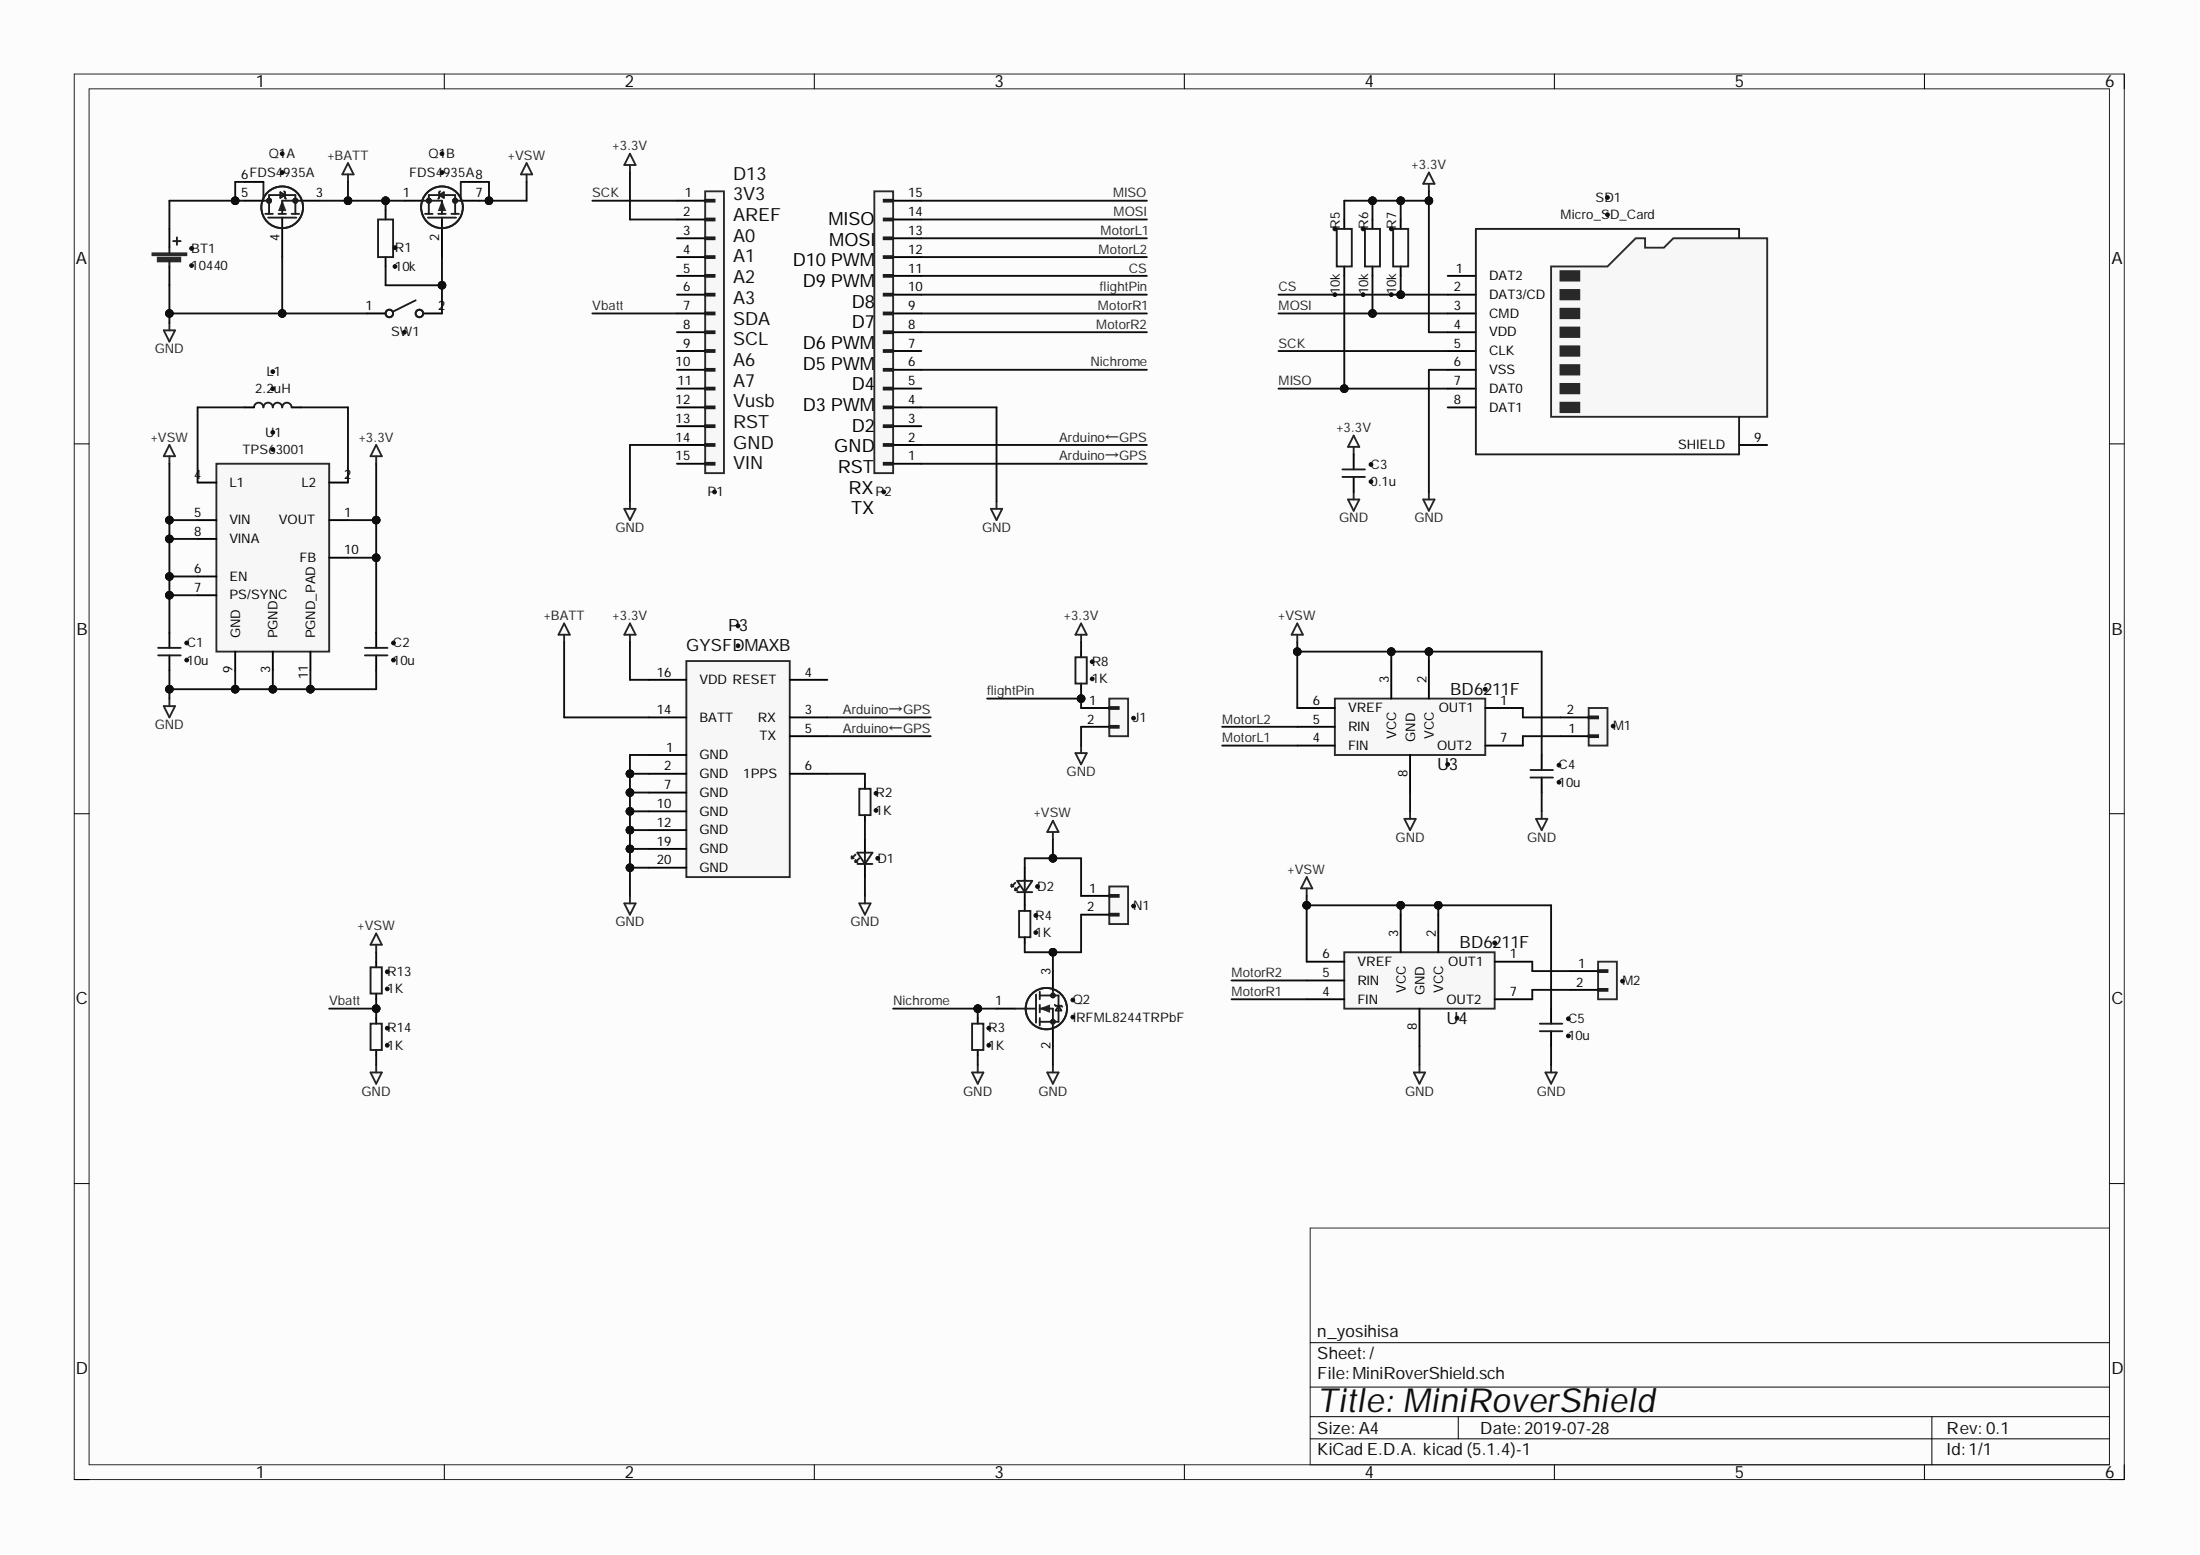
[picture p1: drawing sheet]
EESchema Schematic File Version 4
EELAYER 30 0
EELAYER END
$Descr A4 11693 8268
encoding utf-8
Sheet 1 1
Title "MiniRoverShield"
Date "2019-07-28"
Rev "0.1"
Comp "n_yosihisa"
Comment1 ""
Comment2 ""
Comment3 ""
Comment4 ""
$EndDescr
$Comp
L Connector_Generic:Conn_01x15 P1
U 1 1
P 3800 1800
F 0 "P1" H 3800 950 50  0000 C CNN
F 1 "Arduino nano 33" V 3926 1796 50  0001 C CNN
F 2 "Connector_PinSocket_2.54mm:PinSocket_1x15_P2.54mm_Vertical" H 3800 1800 50  0001 C CNN
F 3 "~" H 3800 1800 50  0001 C CNN
	1    3800 1800
	1    0    0    -1  
$EndComp
$Comp
L Connector_Generic:Conn_01x15 P2
U 1 1
P 4700 1800
F 0 "P2" H 4700 2650 50  0000 C CNN
F 1 "Arduino nano 33" V 4800 1800 50  0001 C CNN
F 2 "Connector_PinSocket_2.54mm:PinSocket_1x15_P2.54mm_Vertical" H 4700 1800 50  0001 C CNN
F 3 "~" H 4700 1800 50  0001 C CNN
	1    4700 1800
	-1   0    0    1   
$EndComp
Text Notes 3900 2550 0    63   ~ 0
D13\n3V3\nAREF\nA0\nA1\nA2\nA3\nSDA\nSCL\nA6\nA7\nVusb\nRST\nGND\nVIN
Text Notes 4650 2550 2    63   ~ 0
MISO\nMOSI\nD10 PWM\nD9 PWM\nD8\nD7\nD6 PWM\nD5 PWM\nD4\nD3 PWM\nD2\nGND\nRST\nRX\nTX
$Comp
L power:+3.3V #PWR0101
U 1 1
P 3350 950
F 0 "#PWR0101" H 3350 800 50  0001 C CNN
F 1 "+3.3V" H 3365 1123 50  0000 C CNN
F 2 "" H 3350 950 50  0001 C CNN
F 3 "" H 3350 950 50  0001 C CNN
	1    3350 950 
	1    0    0    -1  
$EndComp
$Comp
L power:GND #PWR0102
U 1 1
P 3350 2700
F 0 "#PWR0102" H 3350 2450 50  0001 C CNN
F 1 "GND" H 3355 2527 50  0000 C CNN
F 2 "" H 3350 2700 50  0001 C CNN
F 3 "" H 3350 2700 50  0001 C CNN
	1    3350 2700
	1    0    0    -1  
$EndComp
$Comp
L power:GND #PWR0103
U 1 1
P 5300 2700
F 0 "#PWR0103" H 5300 2450 50  0001 C CNN
F 1 "GND" H 5305 2527 50  0000 C CNN
F 2 "" H 5300 2700 50  0001 C CNN
F 3 "" H 5300 2700 50  0001 C CNN
	1    5300 2700
	1    0    0    -1  
$EndComp
Wire Wire Line
	3350 2700 3350 2400
Wire Wire Line
	5300 2700 5300 2200
Wire Wire Line
	5300 2200 4900 2200
$Comp
L MiniRoverShield-rescue:Micro_SD_Card-Connector SD1
U 1 1
P 8600 1800
F 0 "SD1" H 8550 2517 50  0000 C CNN
F 1 "Micro_SD_Card" H 8550 2426 50  0000 C CNN
F 2 "Connector_Card:microSD_HC_Hirose_DM3AT-SF-PEJM5" H 9750 2100 50  0001 C CNN
F 3 "http://katalog.we-online.de/em/datasheet/693072010801.pdf" H 8600 1800 50  0001 C CNN
	1    8600 1800
	1    0    0    -1  
$EndComp
NoConn ~ 9400 2400
Text Label 6800 2100 0    50   ~ 0
MISO
Text Label 6800 1900 0    50   ~ 0
SCK
Text Label 6800 1700 0    50   ~ 0
MOSI
Text Label 6800 1600 0    50   ~ 0
CS
$Comp
L power:GND #PWR0104
U 1 1
P 7600 2650
F 0 "#PWR0104" H 7600 2400 50  0001 C CNN
F 1 "GND" H 7605 2477 50  0000 C CNN
F 2 "" H 7600 2650 50  0001 C CNN
F 3 "" H 7600 2650 50  0001 C CNN
	1    7600 2650
	1    0    0    -1  
$EndComp
$Comp
L power:+3.3V #PWR0105
U 1 1
P 7600 1050
F 0 "#PWR0105" H 7600 900 50  0001 C CNN
F 1 "+3.3V" H 7615 1223 50  0000 C CNN
F 2 "" H 7600 1050 50  0001 C CNN
F 3 "" H 7600 1050 50  0001 C CNN
	1    7600 1050
	1    0    0    -1  
$EndComp
$Comp
L power:+3.3V #PWR0106
U 1 1
P 7200 2450
F 0 "#PWR0106" H 7200 2300 50  0001 C CNN
F 1 "+3.3V" H 7215 2623 50  0000 C CNN
F 2 "" H 7200 2450 50  0001 C CNN
F 3 "" H 7200 2450 50  0001 C CNN
	1    7200 2450
	1    0    0    -1  
$EndComp
$Comp
L power:GND #PWR0107
U 1 1
P 7200 2650
F 0 "#PWR0107" H 7200 2400 50  0001 C CNN
F 1 "GND" H 7205 2477 50  0000 C CNN
F 2 "" H 7200 2650 50  0001 C CNN
F 3 "" H 7200 2650 50  0001 C CNN
	1    7200 2650
	1    0    0    -1  
$EndComp
$Comp
L Device:C_Small C3
U 1 1
P 7200 2550
F 0 "C3" H 7292 2596 50  0000 L CNN
F 1 "0.1u" H 7292 2505 50  0000 L CNN
F 2 "Capacitor_SMD:C_0603_1608Metric_Pad1.05x0.95mm_HandSolder" H 7200 2550 50  0001 C CNN
F 3 "~" H 7200 2550 50  0001 C CNN
	1    7200 2550
	1    0    0    -1  
$EndComp
Wire Wire Line
	7700 2000 7600 2000
Wire Wire Line
	7600 2000 7600 2650
$Comp
L Device:R R7
U 1 1
P 7450 1350
F 0 "R7" V 7400 1450 50  0000 L CNN
F 1 "10k" V 7400 1100 50  0000 L CNN
F 2 "Resistor_SMD:R_0603_1608Metric_Pad1.05x0.95mm_HandSolder" V 7380 1350 50  0001 C CNN
F 3 "~" H 7450 1350 50  0001 C CNN
	1    7450 1350
	1    0    0    -1  
$EndComp
$Comp
L Device:R R6
U 1 1
P 7300 1350
F 0 "R6" V 7250 1450 50  0000 L CNN
F 1 "10k" V 7250 1100 50  0000 L CNN
F 2 "Resistor_SMD:R_0603_1608Metric_Pad1.05x0.95mm_HandSolder" V 7230 1350 50  0001 C CNN
F 3 "~" H 7300 1350 50  0001 C CNN
	1    7300 1350
	1    0    0    -1  
$EndComp
$Comp
L Device:R R5
U 1 1
P 7150 1350
F 0 "R5" V 7100 1450 50  0000 L CNN
F 1 "10k" V 7100 1100 50  0000 L CNN
F 2 "Resistor_SMD:R_0603_1608Metric_Pad1.05x0.95mm_HandSolder" V 7080 1350 50  0001 C CNN
F 3 "~" H 7150 1350 50  0001 C CNN
	1    7150 1350
	1    0    0    -1  
$EndComp
Wire Wire Line
	7600 1050 7600 1100
Wire Wire Line
	7600 1100 7450 1100
Connection ~ 7600 1100
Wire Wire Line
	7150 1200 7150 1100
Wire Wire Line
	7300 1200 7300 1100
Connection ~ 7300 1100
Wire Wire Line
	7300 1100 7150 1100
Wire Wire Line
	7450 1200 7450 1100
Connection ~ 7450 1100
Wire Wire Line
	7450 1100 7300 1100
Wire Wire Line
	6800 1600 7450 1600
Wire Wire Line
	7700 1800 7600 1800
Wire Wire Line
	7600 1100 7600 1800
Wire Wire Line
	7700 1700 7300 1700
Wire Wire Line
	7700 2100 7150 2100
NoConn ~ 7700 2200
NoConn ~ 7700 1500
Wire Wire Line
	7450 1500 7450 1600
Connection ~ 7450 1600
Wire Wire Line
	7450 1600 7700 1600
Wire Wire Line
	7300 1500 7300 1700
Connection ~ 7300 1700
Wire Wire Line
	7300 1700 6800 1700
Wire Wire Line
	7150 1500 7150 2100
Connection ~ 7150 2100
Wire Wire Line
	7150 2100 6800 2100
Wire Wire Line
	6800 1900 7700 1900
Text Label 3150 1100 0    50   ~ 0
SCK
Text Label 6100 1100 2    50   ~ 0
MISO
Text Label 6100 1200 2    50   ~ 0
MOSI
Text Label 6100 1700 2    50   ~ 0
MotorR1
Text Label 6100 1800 2    50   ~ 0
MotorR2
Text Label 6100 1300 2    50   ~ 0
MotorL1
Text Label 6100 1400 2    50   ~ 0
MotorL2
Text Label 6100 2000 2    50   ~ 0
Nichrome
Text Label 6100 2400 2    50   ~ 0
Arduino←GPS
Text Label 6100 2500 2    50   ~ 0
Arduino→GPS
Wire Wire Line
	4900 2500 6100 2500
Wire Wire Line
	4900 2400 6100 2400
Wire Wire Line
	4900 2000 6100 2000
Wire Wire Line
	4900 1400 6100 1400
Wire Wire Line
	4900 1300 6100 1300
Wire Wire Line
	4900 1700 6100 1700
Wire Wire Line
	4900 1800 6100 1800
Wire Wire Line
	4900 1200 6100 1200
Wire Wire Line
	4900 1100 6100 1100
Wire Wire Line
	3350 950  3350 1200
Wire Wire Line
	3350 1200 3600 1200
Wire Wire Line
	3150 1100 3600 1100
$Comp
L MiniRoverShield-rescue:TPS63000-user_library U1
U 1 1
P 1450 3000
F 0 "U1" H 1450 3667 50  0000 C CNN
F 1 "TPS63001" H 1450 3576 50  0000 C CNN
F 2 "Package_SON:Texas_S-PVSON-N10_ThermalVias" H 1450 2350 50  0001 C CNN
F 3 "https://strawberry-linux.com/pub/tps63000.pdf" H 1450 3000 50  0001 C CNN
	1    1450 3000
	1    0    0    -1  
$EndComp
$Comp
L Device:Battery_Cell BT1
U 1 1
P 900 1450
F 0 "BT1" H 1018 1546 50  0000 L CNN
F 1 "10440" H 1018 1455 50  0000 L CNN
F 2 "user:BC-0402_AAA" V 900 1510 50  0001 C CNN
F 3 "~" V 900 1510 50  0001 C CNN
	1    900  1450
	1    0    0    -1  
$EndComp
$Comp
L Device:C_Small C2
U 1 1
P 2000 3500
F 0 "C2" H 2092 3546 50  0000 L CNN
F 1 "10u" H 2092 3455 50  0000 L CNN
F 2 "Capacitor_SMD:C_0805_2012Metric_Pad1.15x1.40mm_HandSolder" H 2000 3500 50  0001 C CNN
F 3 "~" H 2000 3500 50  0001 C CNN
	1    2000 3500
	1    0    0    -1  
$EndComp
$Comp
L Device:C_Small C1
U 1 1
P 900 3500
F 0 "C1" H 992 3546 50  0000 L CNN
F 1 "10u" H 992 3455 50  0000 L CNN
F 2 "Capacitor_SMD:C_0805_2012Metric_Pad1.15x1.40mm_HandSolder" H 900 3500 50  0001 C CNN
F 3 "~" H 900 3500 50  0001 C CNN
	1    900  3500
	1    0    0    -1  
$EndComp
$Comp
L power:GND #PWR0108
U 1 1
P 900 1750
F 0 "#PWR0108" H 900 1500 50  0001 C CNN
F 1 "GND" H 905 1577 50  0000 C CNN
F 2 "" H 900 1750 50  0001 C CNN
F 3 "" H 900 1750 50  0001 C CNN
	1    900  1750
	1    0    0    -1  
$EndComp
Wire Wire Line
	900  2500 900  2800
Wire Wire Line
	900  2800 1050 2800
Wire Wire Line
	1050 2900 900  2900
Wire Wire Line
	900  2900 900  2800
Connection ~ 900  2800
Wire Wire Line
	1050 3100 900  3100
Wire Wire Line
	900  3100 900  2900
Connection ~ 900  2900
Wire Wire Line
	1050 3200 900  3200
Wire Wire Line
	900  3200 900  3100
Connection ~ 900  3100
Wire Wire Line
	900  3400 900  3200
Connection ~ 900  3200
$Comp
L Device:L L1
U 1 1
P 1450 2200
F 0 "L1" V 1640 2200 50  0000 C CNN
F 1 "2.2uH" V 1549 2200 50  0000 C CNN
F 2 "user_library:TDK_VLS3012" H 1450 2200 50  0001 C CNN
F 3 "~" H 1450 2200 50  0001 C CNN
	1    1450 2200
	0    -1   -1   0   
$EndComp
Wire Wire Line
	1050 2600 1050 2200
Wire Wire Line
	1050 2200 1300 2200
Wire Wire Line
	1600 2200 1850 2200
Wire Wire Line
	1850 2200 1850 2600
Wire Wire Line
	2000 3400 2000 3000
Connection ~ 2000 3000
Wire Wire Line
	2000 3000 2000 2800
$Comp
L power:+3.3V #PWR0109
U 1 1
P 2000 2500
F 0 "#PWR0109" H 2000 2350 50  0001 C CNN
F 1 "+3.3V" H 2015 2673 50  0000 C CNN
F 2 "" H 2000 2500 50  0001 C CNN
F 3 "" H 2000 2500 50  0001 C CNN
	1    2000 2500
	1    0    0    -1  
$EndComp
Wire Wire Line
	2000 2800 2000 2500
Connection ~ 2000 2800
Wire Wire Line
	1850 2800 2000 2800
Wire Wire Line
	1850 3000 2000 3000
$Comp
L power:GND #PWR0110
U 1 1
P 900 3750
F 0 "#PWR0110" H 900 3500 50  0001 C CNN
F 1 "GND" H 905 3577 50  0000 C CNN
F 2 "" H 900 3750 50  0001 C CNN
F 3 "" H 900 3750 50  0001 C CNN
	1    900  3750
	1    0    0    -1  
$EndComp
Wire Wire Line
	900  3750 900  3700
Wire Wire Line
	900  3700 1250 3700
Wire Wire Line
	2000 3700 2000 3600
Wire Wire Line
	900  3700 900  3600
Connection ~ 900  3700
Wire Wire Line
	1250 3700 1250 3600
Connection ~ 1250 3700
Wire Wire Line
	1450 3600 1450 3700
Wire Wire Line
	1250 3700 1450 3700
Connection ~ 1450 3700
Wire Wire Line
	1450 3700 1650 3700
Wire Wire Line
	1650 3600 1650 3700
Connection ~ 1650 3700
Wire Wire Line
	1650 3700 2000 3700
$Comp
L Device:R R1
U 1 1
P 2050 1300
F 0 "R1" H 2100 1250 50  0000 L CNN
F 1 "10k" H 2100 1150 50  0000 L CNN
F 2 "Resistor_SMD:R_0603_1608Metric_Pad1.05x0.95mm_HandSolder" V 1980 1300 50  0001 C CNN
F 3 "~" H 2050 1300 50  0001 C CNN
	1    2050 1300
	1    0    0    -1  
$EndComp
Wire Wire Line
	900  1250 900  1100
$Comp
L Switch:SW_SPST SW1
U 1 1
P 2150 1700
F 0 "SW1" H 2150 1600 50  0000 C CNN
F 1 "Power" H 2150 1844 50  0001 C CNN
F 2 "user:SS-12D01-VG4" H 2150 1700 50  0001 C CNN
F 3 "" H 2150 1700 50  0001 C CNN
	1    2150 1700
	1    0    0    -1  
$EndComp
Wire Wire Line
	2050 1150 2050 1100
Connection ~ 2050 1100
Wire Wire Line
	2050 1100 2150 1100
Wire Wire Line
	2050 1450 2050 1550
Wire Wire Line
	2050 1550 2350 1550
Wire Wire Line
	2350 1550 2350 1400
Connection ~ 2350 1550
Wire Wire Line
	1500 1400 1500 1700
Wire Wire Line
	2350 1550 2350 1700
Wire Wire Line
	900  1550 900  1700
Wire Wire Line
	1300 1100 1250 1100
Wire Wire Line
	900  1700 1500 1700
Connection ~ 900  1700
Wire Wire Line
	900  1700 900  1750
Connection ~ 1500 1700
Wire Wire Line
	2550 1100 2600 1100
$Comp
L MiniRoverShield-rescue:BD6231F_2-user_library U3
U 1 1
P 7500 4050
F 0 "U3" H 7700 4000 60  0000 C CNN
F 1 "BD6211F" H 7900 4400 60  0000 C CNN
F 2 "Package_SO:SOIC-8_3.9x4.9mm_P1.27mm" H 7200 3600 60  0001 C CNN
F 3 "" H 7200 3600 60  0001 C CNN
	1    7500 4050
	1    0    0    -1  
$EndComp
$Comp
L Connector_Generic:Conn_01x02 M1
U 1 1
P 8500 3950
F 0 "M1" H 8580 3896 50  0000 L CNN
F 1 "Motor" H 8580 3851 50  0001 L CNN
F 2 "Connector_JST:JST_EH_B02B-EH-A_1x02_P2.50mm_Vertical" H 8500 3950 50  0001 C CNN
F 3 "~" H 8500 3950 50  0001 C CNN
	1    8500 3950
	1    0    0    1   
$EndComp
Text Label 6500 4000 0    50   ~ 0
MotorL1
Text Label 6500 3900 0    50   ~ 0
MotorL2
$Comp
L power:GND #PWR0111
U 1 1
P 7500 4350
F 0 "#PWR0111" H 7500 4100 50  0001 C CNN
F 1 "GND" H 7505 4177 50  0000 C CNN
F 2 "" H 7500 4350 50  0001 C CNN
F 3 "" H 7500 4350 50  0001 C CNN
	1    7500 4350
	1    0    0    -1  
$EndComp
$Comp
L Device:C_Small C4
U 1 1
P 8200 4150
F 0 "C4" H 8292 4196 50  0000 L CNN
F 1 "10u" H 8292 4105 50  0000 L CNN
F 2 "Capacitor_SMD:C_0805_2012Metric_Pad1.15x1.40mm_HandSolder" H 8200 4150 50  0001 C CNN
F 3 "~" H 8200 4150 50  0001 C CNN
	1    8200 4150
	1    0    0    -1  
$EndComp
Wire Wire Line
	6900 3450 6900 3500
Wire Wire Line
	6900 3500 7400 3500
Wire Wire Line
	8200 3500 8200 4050
Connection ~ 6900 3500
Wire Wire Line
	6900 3500 6900 3800
Wire Wire Line
	7600 3550 7600 3500
Connection ~ 7600 3500
Wire Wire Line
	7600 3500 8200 3500
Wire Wire Line
	7400 3550 7400 3500
Connection ~ 7400 3500
Wire Wire Line
	7400 3500 7600 3500
$Comp
L power:GND #PWR0112
U 1 1
P 8200 4350
F 0 "#PWR0112" H 8200 4100 50  0001 C CNN
F 1 "GND" H 8205 4177 50  0000 C CNN
F 2 "" H 8200 4350 50  0001 C CNN
F 3 "" H 8200 4350 50  0001 C CNN
	1    8200 4350
	1    0    0    -1  
$EndComp
Wire Wire Line
	8200 4350 8200 4250
Wire Wire Line
	7500 4350 7500 4250
Wire Wire Line
	8100 3950 8300 3950
Wire Wire Line
	8100 3850 8300 3850
Wire Wire Line
	6900 4000 6500 4000
Wire Wire Line
	6500 3900 6900 3900
$Comp
L MiniRoverShield-rescue:BD6231F_2-user_library U4
U 1 1
P 7550 5400
F 0 "U4" H 7750 5350 60  0000 C CNN
F 1 "BD6211F" H 7950 5750 60  0000 C CNN
F 2 "Package_SO:SOIC-8_3.9x4.9mm_P1.27mm" H 7250 4950 60  0001 C CNN
F 3 "" H 7250 4950 60  0001 C CNN
	1    7550 5400
	1    0    0    -1  
$EndComp
$Comp
L Connector_Generic:Conn_01x02 N1
U 1 1
P 5950 4800
F 0 "N1" H 6029 4746 50  0000 L CNN
F 1 "Nichrome" H 6030 4701 50  0001 L CNN
F 2 "user:MPT0.5_2-2.54" H 5950 4800 50  0001 C CNN
F 3 "~" H 5950 4800 50  0001 C CNN
	1    5950 4800
	1    0    0    -1  
$EndComp
Text Label 6550 5350 0    50   ~ 0
MotorR1
Text Label 6550 5250 0    50   ~ 0
MotorR2
$Comp
L power:GND #PWR0113
U 1 1
P 7550 5700
F 0 "#PWR0113" H 7550 5450 50  0001 C CNN
F 1 "GND" H 7555 5527 50  0000 C CNN
F 2 "" H 7550 5700 50  0001 C CNN
F 3 "" H 7550 5700 50  0001 C CNN
	1    7550 5700
	1    0    0    -1  
$EndComp
$Comp
L Device:C_Small C5
U 1 1
P 8250 5500
F 0 "C5" H 8342 5546 50  0000 L CNN
F 1 "10u" H 8342 5455 50  0000 L CNN
F 2 "Capacitor_SMD:C_0805_2012Metric_Pad1.15x1.40mm_HandSolder" H 8250 5500 50  0001 C CNN
F 3 "~" H 8250 5500 50  0001 C CNN
	1    8250 5500
	1    0    0    -1  
$EndComp
Wire Wire Line
	6950 4800 6950 4850
Wire Wire Line
	6950 4850 7450 4850
Wire Wire Line
	8250 4850 8250 5400
Connection ~ 6950 4850
Wire Wire Line
	6950 4850 6950 5150
Wire Wire Line
	7650 4900 7650 4850
Connection ~ 7650 4850
Wire Wire Line
	7650 4850 8250 4850
Wire Wire Line
	7450 4900 7450 4850
Connection ~ 7450 4850
Wire Wire Line
	7450 4850 7650 4850
$Comp
L power:GND #PWR0114
U 1 1
P 8250 5700
F 0 "#PWR0114" H 8250 5450 50  0001 C CNN
F 1 "GND" H 8255 5527 50  0000 C CNN
F 2 "" H 8250 5700 50  0001 C CNN
F 3 "" H 8250 5700 50  0001 C CNN
	1    8250 5700
	1    0    0    -1  
$EndComp
Wire Wire Line
	8250 5700 8250 5600
Wire Wire Line
	7550 5700 7550 5600
Wire Wire Line
	8150 5300 8350 5300
Wire Wire Line
	8150 5200 8350 5200
Wire Wire Line
	6950 5350 6550 5350
Wire Wire Line
	6550 5250 6950 5250
$Comp
L MiniRoverShield-rescue:FDS4935A-user_library Q1
U 2 1
P 2350 1200
F 0 "Q1" V 2700 1200 50  0000 C CNN
F 1 "FDS4935A" V 2600 1200 50  0000 C CNN
F 2 "Package_SO:SOIC-8_3.9x4.9mm_P1.27mm" H 2550 1300 50  0001 C CNN
F 3 "~" H 2350 1200 50  0001 C CNN
	2    2350 1200
	0    1    -1   0   
$EndComp
$Comp
L MiniRoverShield-rescue:FDS4935A-user_library Q1
U 1 1
P 1500 1200
F 0 "Q1" V 1850 1200 50  0000 C CNN
F 1 "FDS4935A" V 1750 1200 50  0000 C CNN
F 2 "Package_SO:SOIC-8_3.9x4.9mm_P1.27mm" H 1700 1300 50  0001 C CNN
F 3 "~" H 1500 1200 50  0001 C CNN
	1    1500 1200
	0    -1   -1   0   
$EndComp
Wire Wire Line
	2550 1000 2600 1000
Wire Wire Line
	2600 1000 2600 1100
Connection ~ 2600 1100
Wire Wire Line
	2800 1100 2800 1000
Wire Wire Line
	2600 1100 2800 1100
Wire Wire Line
	1300 1000 1250 1000
Wire Wire Line
	1250 1000 1250 1100
Connection ~ 1250 1100
Wire Wire Line
	1250 1100 900  1100
$Comp
L Device:Q_NMOS_GSD Q2
U 1 1
P 5500 5400
F 0 "Q2" H 5706 5446 50  0000 L CNN
F 1 "IRFML8244TRPbF" H 5706 5355 50  0000 L CNN
F 2 "Package_TO_SOT_SMD:SOT-23" H 5700 5500 50  0001 C CNN
F 3 "~" H 5500 5400 50  0001 C CNN
	1    5500 5400
	1    0    0    -1  
$EndComp
$Comp
L Device:LED_Small D2
U 1 1
P 5450 4750
F 0 "D2" V 5450 4682 50  0000 R CNN
F 1 "RED" V 5405 4682 50  0001 R CNN
F 2 "LED_SMD:LED_0603_1608Metric_Castellated" V 5450 4750 50  0001 C CNN
F 3 "~" V 5450 4750 50  0001 C CNN
	1    5450 4750
	0    -1   -1   0   
$EndComp
$Comp
L Device:R_Small R4
U 1 1
P 5450 4950
F 0 "R4" H 5509 4996 50  0000 L CNN
F 1 "1K" H 5509 4905 50  0000 L CNN
F 2 "Resistor_SMD:R_0603_1608Metric_Pad1.05x0.95mm_HandSolder" H 5450 4950 50  0001 C CNN
F 3 "~" H 5450 4950 50  0001 C CNN
	1    5450 4950
	1    0    0    -1  
$EndComp
Wire Wire Line
	5450 5050 5450 5100
Wire Wire Line
	5450 5100 5600 5100
Wire Wire Line
	5600 5100 5600 5200
Wire Wire Line
	5600 5100 5750 5100
Wire Wire Line
	5750 5100 5750 4900
Connection ~ 5600 5100
Wire Wire Line
	5750 4800 5750 4600
Wire Wire Line
	5750 4600 5600 4600
Wire Wire Line
	5600 4600 5600 4500
Wire Wire Line
	5600 4600 5450 4600
Wire Wire Line
	5450 4600 5450 4650
Connection ~ 5600 4600
$Comp
L power:GND #PWR0115
U 1 1
P 5600 5700
F 0 "#PWR0115" H 5600 5450 50  0001 C CNN
F 1 "GND" H 5605 5527 50  0000 C CNN
F 2 "" H 5600 5700 50  0001 C CNN
F 3 "" H 5600 5700 50  0001 C CNN
	1    5600 5700
	1    0    0    -1  
$EndComp
Wire Wire Line
	5600 5600 5600 5700
Text Label 4750 5400 0    50   ~ 0
Nichrome
$Comp
L Device:R_Small R3
U 1 1
P 5200 5550
F 0 "R3" H 5259 5596 50  0000 L CNN
F 1 "1K" H 5259 5505 50  0000 L CNN
F 2 "Resistor_SMD:R_0603_1608Metric_Pad1.05x0.95mm_HandSolder" H 5200 5550 50  0001 C CNN
F 3 "~" H 5200 5550 50  0001 C CNN
	1    5200 5550
	1    0    0    -1  
$EndComp
$Comp
L power:GND #PWR0116
U 1 1
P 5200 5700
F 0 "#PWR0116" H 5200 5450 50  0001 C CNN
F 1 "GND" H 5205 5527 50  0000 C CNN
F 2 "" H 5200 5700 50  0001 C CNN
F 3 "" H 5200 5700 50  0001 C CNN
	1    5200 5700
	1    0    0    -1  
$EndComp
Wire Wire Line
	5200 5650 5200 5700
Wire Wire Line
	5200 5450 5200 5400
Wire Wire Line
	5200 5400 5300 5400
Text Label 6100 1600 2    50   ~ 0
flightPin
Wire Wire Line
	6100 1600 4900 1600
$Comp
L Connector_Generic:Conn_01x02 J1
U 1 1
P 5950 3800
F 0 "J1" H 6029 3746 50  0000 L CNN
F 1 "flightPin" H 6030 3701 50  0001 L CNN
F 2 "Connector_PinHeader_2.54mm:PinHeader_1x02_P2.54mm_Horizontal" H 5950 3800 50  0001 C CNN
F 3 "~" H 5950 3800 50  0001 C CNN
	1    5950 3800
	1    0    0    -1  
$EndComp
$Comp
L Device:R_Small R8
U 1 1
P 5750 3600
F 0 "R8" H 5809 3646 50  0000 L CNN
F 1 "1K" H 5809 3555 50  0000 L CNN
F 2 "Resistor_SMD:R_0603_1608Metric_Pad1.05x0.95mm_HandSolder" H 5750 3600 50  0001 C CNN
F 3 "~" H 5750 3600 50  0001 C CNN
	1    5750 3600
	1    0    0    -1  
$EndComp
$Comp
L power:+3.3V #PWR0121
U 1 1
P 5750 3450
F 0 "#PWR0121" H 5750 3300 50  0001 C CNN
F 1 "+3.3V" H 5765 3623 50  0000 C CNN
F 2 "" H 5750 3450 50  0001 C CNN
F 3 "" H 5750 3450 50  0001 C CNN
	1    5750 3450
	1    0    0    -1  
$EndComp
$Comp
L power:GND #PWR0122
U 1 1
P 5750 4000
F 0 "#PWR0122" H 5750 3750 50  0001 C CNN
F 1 "GND" H 5900 3950 50  0000 C CNN
F 2 "" H 5750 4000 50  0001 C CNN
F 3 "" H 5750 4000 50  0001 C CNN
	1    5750 4000
	1    0    0    -1  
$EndComp
Wire Wire Line
	5750 3450 5750 3500
Wire Wire Line
	5750 3700 5750 3750
Wire Wire Line
	5750 3900 5750 4000
Text Label 5250 3750 0    50   ~ 0
flightPin
Wire Wire Line
	5250 3750 5750 3750
Connection ~ 5750 3750
Wire Wire Line
	5750 3750 5750 3800
$Comp
L MiniRoverShield-rescue:GYSFDMAXB-user_library P3
U 1 1
P 3900 3550
F 0 "P3" H 3925 3737 60  0000 C CNN
F 1 "GYSFDMAXB" H 3925 3631 60  0000 C CNN
F 2 "user:GYSFDMAXB" H 3450 3550 60  0001 C CNN
F 3 "" H 3450 3550 60  0001 C CNN
	1    3900 3550
	1    0    0    -1  
$EndComp
Text Label 4950 3950 2    50   ~ 0
Arduino←GPS
Text Label 4950 3850 2    50   ~ 0
Arduino→GPS
$Comp
L Device:R_Small R2
U 1 1
P 4600 4300
F 0 "R2" H 4659 4346 50  0000 L CNN
F 1 "1K" H 4659 4255 50  0000 L CNN
F 2 "Resistor_SMD:R_0603_1608Metric_Pad1.05x0.95mm_HandSolder" H 4600 4300 50  0001 C CNN
F 3 "~" H 4600 4300 50  0001 C CNN
	1    4600 4300
	1    0    0    -1  
$EndComp
$Comp
L Device:LED_Small D1
U 1 1
P 4600 4600
F 0 "D1" V 4600 4532 50  0000 R CNN
F 1 "RED" V 4555 4532 50  0001 R CNN
F 2 "LED_SMD:LED_0603_1608Metric_Castellated" V 4600 4600 50  0001 C CNN
F 3 "~" V 4600 4600 50  0001 C CNN
	1    4600 4600
	0    -1   -1   0   
$EndComp
$Comp
L power:GND #PWR0123
U 1 1
P 4600 4800
F 0 "#PWR0123" H 4600 4550 50  0001 C CNN
F 1 "GND" H 4605 4627 50  0000 C CNN
F 2 "" H 4600 4800 50  0001 C CNN
F 3 "" H 4600 4800 50  0001 C CNN
	1    4600 4800
	1    0    0    -1  
$EndComp
$Comp
L power:GND #PWR0124
U 1 1
P 3350 4800
F 0 "#PWR0124" H 3350 4550 50  0001 C CNN
F 1 "GND" H 3355 4627 50  0000 C CNN
F 2 "" H 3350 4800 50  0001 C CNN
F 3 "" H 3350 4800 50  0001 C CNN
	1    3350 4800
	1    0    0    -1  
$EndComp
NoConn ~ 4400 3650
Wire Wire Line
	4600 4800 4600 4700
Wire Wire Line
	4600 4500 4600 4400
Wire Wire Line
	4600 4200 4600 4150
Wire Wire Line
	4600 4150 4400 4150
Wire Wire Line
	4950 3850 4400 3850
$Comp
L power:+3.3V #PWR0125
U 1 1
P 3350 3450
F 0 "#PWR0125" H 3350 3300 50  0001 C CNN
F 1 "+3.3V" H 3365 3623 50  0000 C CNN
F 2 "" H 3350 3450 50  0001 C CNN
F 3 "" H 3350 3450 50  0001 C CNN
	1    3350 3450
	1    0    0    -1  
$EndComp
Wire Wire Line
	3450 3650 3350 3650
Wire Wire Line
	3350 3650 3350 3450
Wire Wire Line
	3350 4800 3350 4650
Wire Wire Line
	3350 4050 3450 4050
Wire Wire Line
	3450 4150 3350 4150
Wire Wire Line
	3350 4150 3350 4050
Wire Wire Line
	3450 4250 3350 4250
Connection ~ 3350 4250
Wire Wire Line
	3350 4250 3350 4150
Wire Wire Line
	3450 4350 3350 4350
Connection ~ 3350 4350
Wire Wire Line
	3350 4350 3350 4250
Wire Wire Line
	3450 4450 3350 4450
Connection ~ 3350 4450
Wire Wire Line
	3350 4450 3350 4350
Wire Wire Line
	3450 4550 3350 4550
Connection ~ 3350 4550
Wire Wire Line
	3350 4550 3350 4450
Wire Wire Line
	3450 4650 3350 4650
Connection ~ 3350 4650
Wire Wire Line
	3350 4650 3350 4550
$Comp
L power:+VSW #PWR0126
U 1 1
P 2800 1000
F 0 "#PWR0126" H 2800 850 50  0001 C CNN
F 1 "+VSW" H 2815 1173 50  0000 C CNN
F 2 "" H 2800 1000 50  0001 C CNN
F 3 "" H 2800 1000 50  0001 C CNN
	1    2800 1000
	1    0    0    -1  
$EndComp
$Comp
L power:+BATT #PWR0127
U 1 1
P 1850 1000
F 0 "#PWR0127" H 1850 850 50  0001 C CNN
F 1 "+BATT" H 1865 1173 50  0000 C CNN
F 2 "" H 1850 1000 50  0001 C CNN
F 3 "" H 1850 1000 50  0001 C CNN
	1    1850 1000
	1    0    0    -1  
$EndComp
$Comp
L power:+VSW #PWR0128
U 1 1
P 900 2500
F 0 "#PWR0128" H 900 2350 50  0001 C CNN
F 1 "+VSW" H 915 2673 50  0000 C CNN
F 2 "" H 900 2500 50  0001 C CNN
F 3 "" H 900 2500 50  0001 C CNN
	1    900  2500
	1    0    0    -1  
$EndComp
$Comp
L power:+VSW #PWR0129
U 1 1
P 6900 3450
F 0 "#PWR0129" H 6900 3300 50  0001 C CNN
F 1 "+VSW" H 6915 3623 50  0000 C CNN
F 2 "" H 6900 3450 50  0001 C CNN
F 3 "" H 6900 3450 50  0001 C CNN
	1    6900 3450
	1    0    0    -1  
$EndComp
$Comp
L power:+VSW #PWR0130
U 1 1
P 6950 4800
F 0 "#PWR0130" H 6950 4650 50  0001 C CNN
F 1 "+VSW" H 6965 4973 50  0000 C CNN
F 2 "" H 6950 4800 50  0001 C CNN
F 3 "" H 6950 4800 50  0001 C CNN
	1    6950 4800
	1    0    0    -1  
$EndComp
$Comp
L power:+VSW #PWR0131
U 1 1
P 5600 4500
F 0 "#PWR0131" H 5600 4350 50  0001 C CNN
F 1 "+VSW" H 5615 4673 50  0000 C CNN
F 2 "" H 5600 4500 50  0001 C CNN
F 3 "" H 5600 4500 50  0001 C CNN
	1    5600 4500
	1    0    0    -1  
$EndComp
Wire Wire Line
	1700 1100 1850 1100
Wire Wire Line
	1850 1000 1850 1100
Connection ~ 1850 1100
Wire Wire Line
	1850 1100 2050 1100
Wire Wire Line
	1500 1700 1950 1700
$Comp
L power:+BATT #PWR0132
U 1 1
P 3000 3450
F 0 "#PWR0132" H 3000 3300 50  0001 C CNN
F 1 "+BATT" H 3015 3623 50  0000 C CNN
F 2 "" H 3000 3450 50  0001 C CNN
F 3 "" H 3000 3450 50  0001 C CNN
	1    3000 3450
	1    0    0    -1  
$EndComp
Wire Wire Line
	3450 3850 3000 3850
Wire Wire Line
	3000 3850 3000 3450
Connection ~ 3350 4150
Connection ~ 5200 5400
Wire Wire Line
	4400 3950 4950 3950
Wire Wire Line
	4750 5400 5200 5400
Wire Wire Line
	3350 2400 3600 2400
Text Label 3150 1700 0    50   ~ 0
Vbatt
Wire Wire Line
	3150 1700 3600 1700
$Comp
L Device:R_Small R13
U 1 1
P 2000 5250
F 0 "R13" H 2059 5296 50  0000 L CNN
F 1 "1K" H 2059 5205 50  0000 L CNN
F 2 "Resistor_SMD:R_0603_1608Metric_Pad1.05x0.95mm_HandSolder" H 2000 5250 50  0001 C CNN
F 3 "~" H 2000 5250 50  0001 C CNN
	1    2000 5250
	1    0    0    -1  
$EndComp
$Comp
L power:GND #PWR0134
U 1 1
P 2000 5700
F 0 "#PWR0134" H 2000 5450 50  0001 C CNN
F 1 "GND" H 2005 5527 50  0000 C CNN
F 2 "" H 2000 5700 50  0001 C CNN
F 3 "" H 2000 5700 50  0001 C CNN
	1    2000 5700
	1    0    0    -1  
$EndComp
$Comp
L Device:R_Small R14
U 1 1
P 2000 5550
F 0 "R14" H 2059 5596 50  0000 L CNN
F 1 "1K" H 2059 5505 50  0000 L CNN
F 2 "Resistor_SMD:R_0603_1608Metric_Pad1.05x0.95mm_HandSolder" H 2000 5550 50  0001 C CNN
F 3 "~" H 2000 5550 50  0001 C CNN
	1    2000 5550
	1    0    0    -1  
$EndComp
Text Label 1750 5400 0    50   ~ 0
Vbatt
Wire Wire Line
	2000 5100 2000 5150
Wire Wire Line
	2000 5350 2000 5400
Wire Wire Line
	2000 5400 1750 5400
Connection ~ 2000 5400
Wire Wire Line
	2000 5400 2000 5450
Wire Wire Line
	2000 5650 2000 5700
$Comp
L Connector_Generic:Conn_01x02 M2
U 1 1
P 8550 5200
F 0 "M2" H 8630 5146 50  0000 L CNN
F 1 "Motor" H 8630 5101 50  0001 L CNN
F 2 "Connector_JST:JST_EH_B02B-EH-A_1x02_P2.50mm_Vertical" H 8550 5200 50  0001 C CNN
F 3 "~" H 8550 5200 50  0001 C CNN
	1    8550 5200
	1    0    0    -1  
$EndComp
Text Label 6100 1500 2    50   ~ 0
CS
Wire Wire Line
	4900 1500 6100 1500
Wire Wire Line
	8100 3850 8100 3800
Wire Wire Line
	8100 3950 8100 4000
Wire Wire Line
	8150 5350 8150 5300
Wire Wire Line
	8150 5200 8150 5150
$Comp
L power:+VSW #PWR0117
U 1 1
P 2000 5100
F 0 "#PWR0117" H 2000 4950 50  0001 C CNN
F 1 "+VSW" H 2015 5273 50  0000 C CNN
F 2 "" H 2000 5100 50  0001 C CNN
F 3 "" H 2000 5100 50  0001 C CNN
	1    2000 5100
	1    0    0    -1  
$EndComp
$EndSCHEMATC
